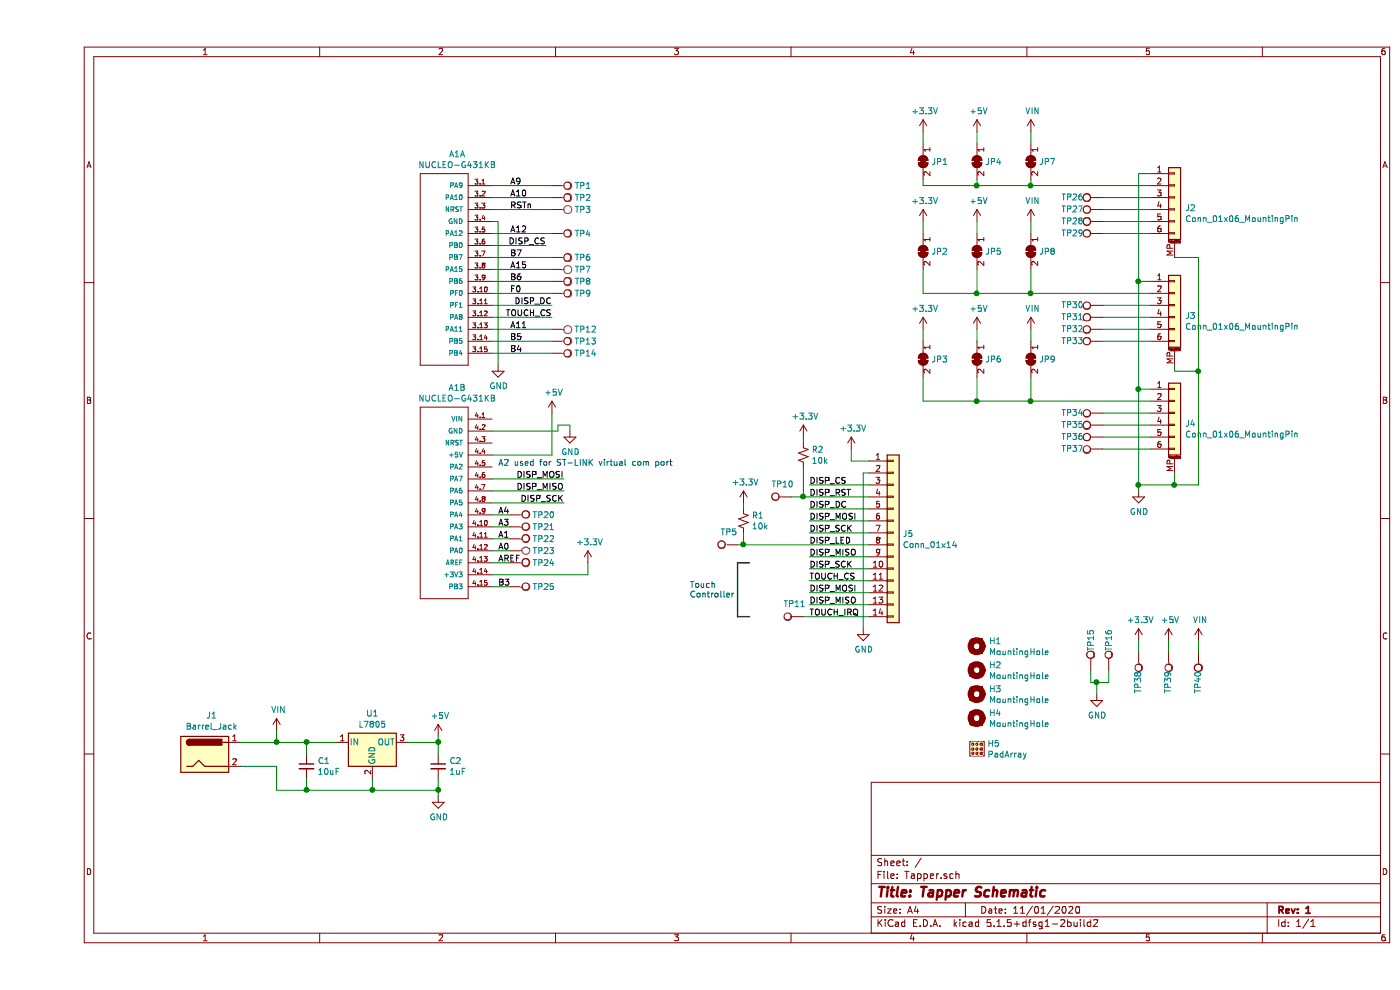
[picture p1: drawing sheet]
EESchema Schematic File Version 4
EELAYER 30 0
EELAYER END
$Descr A4 11693 8268
encoding utf-8
Sheet 1 1
Title "Tapper Schematic"
Date "11/01/2020"
Rev "1"
Comp ""
Comment1 ""
Comment2 ""
Comment3 ""
Comment4 ""
$EndDescr
$Comp
L Regulator_Linear:L7805 U1
U 1 1
P 2800 6200
F 0 "U1" H 2800 6442 50  0000 C CNN
F 1 "L7805" H 2800 6351 50  0000 C CNN
F 2 "Package_TO_SOT_SMD:TO-263-2" H 2825 6050 50  0001 L CIN
F 3 "http://www.st.com/content/ccc/resource/technical/document/datasheet/41/4f/b3/b0/12/d4/47/88/CD00000444.pdf/files/CD00000444.pdf/jcr:content/translations/en.CD00000444.pdf" H 2800 6150 50  0001 C CNN
F 4 "L7805ABD2T-TR" H 2800 6200 50  0001 C CNN "Mfg Part Number"
	1    2800 6200
	1    0    0    -1  
$EndComp
$Comp
L Connector:Barrel_Jack J1
U 1 1
P 1400 6300
F 0 "J1" H 1457 6625 50  0000 C CNN
F 1 "Barrel_Jack" H 1457 6534 50  0000 C CNN
F 2 "Connector_BarrelJack:BarrelJack_Horizontal" H 1450 6260 50  0001 C CNN
F 3 "~" H 1450 6260 50  0001 C CNN
	1    1400 6300
	1    0    0    -1  
$EndComp
$Comp
L TapperComponents:NUCLEO-G431KB A1
U 1 1
P 3400 2250
F 0 "A1" H 3508 3215 50  0000 C CNN
F 1 "NUCLEO-G431KB" H 3508 3124 50  0000 C CNN
F 2 "TapperFootprints:MODULE_NUCLEO-32" H 3400 2250 50  0001 L BNN
F 3 "Manufacturer rEcommendation" H 3400 2250 50  0001 L BNN
F 4 "ST Microelectronics" H 3400 2250 50  0001 L BNN "Field4"
F 5 "3" H 3400 2250 50  0001 L BNN "Field5"
	1    3400 2250
	1    0    0    -1  
$EndComp
$Comp
L TapperComponents:NUCLEO-G431KB A1
U 2 1
P 3400 4200
F 0 "A1" H 3508 5165 50  0000 C CNN
F 1 "NUCLEO-G431KB" H 3508 5074 50  0000 C CNN
F 2 "TapperFootprints:MODULE_NUCLEO-32" H 3400 4200 50  0001 L BNN
F 3 "Manufacturer rEcommendation" H 3400 4200 50  0001 L BNN
F 4 "ST Microelectronics" H 3400 4200 50  0001 L BNN "Field4"
F 5 "3" H 3400 4200 50  0001 L BNN "Field5"
	2    3400 4200
	1    0    0    -1  
$EndComp
$Comp
L Mechanical:MountingHole H1
U 1 1
P 7850 5400
F 0 "H1" H 7950 5446 50  0000 L CNN
F 1 "MountingHole" H 7950 5355 50  0000 L CNN
F 2 "TapperFootprints:SpacerPad" H 7850 5400 50  0001 C CNN
F 3 "~" H 7850 5400 50  0001 C CNN
	1    7850 5400
	1    0    0    -1  
$EndComp
$Comp
L Mechanical:MountingHole H2
U 1 1
P 7850 5600
F 0 "H2" H 7950 5646 50  0000 L CNN
F 1 "MountingHole" H 7950 5555 50  0000 L CNN
F 2 "TapperFootprints:SpacerPad" H 7850 5600 50  0001 C CNN
F 3 "~" H 7850 5600 50  0001 C CNN
	1    7850 5600
	1    0    0    -1  
$EndComp
$Comp
L Mechanical:MountingHole H3
U 1 1
P 7850 5800
F 0 "H3" H 7950 5846 50  0000 L CNN
F 1 "MountingHole" H 7950 5755 50  0000 L CNN
F 2 "TapperFootprints:SpacerPad" H 7850 5800 50  0001 C CNN
F 3 "~" H 7850 5800 50  0001 C CNN
	1    7850 5800
	1    0    0    -1  
$EndComp
$Comp
L Mechanical:MountingHole H4
U 1 1
P 7850 6000
F 0 "H4" H 7950 6046 50  0000 L CNN
F 1 "MountingHole" H 7950 5955 50  0000 L CNN
F 2 "TapperFootprints:SpacerPad" H 7850 6000 50  0001 C CNN
F 3 "~" H 7850 6000 50  0001 C CNN
	1    7850 6000
	1    0    0    -1  
$EndComp
$Comp
L Connector_Generic_MountingPin:Conn_01x06_MountingPin J2
U 1 1
P 9500 1650
F 0 "J2" H 9588 1564 50  0000 L CNN
F 1 "Conn_01x06_MountingPin" H 9588 1473 50  0000 L CNN
F 2 "Connector_JST:JST_PH_S6B-PH-SM4-TB_1x06-1MP_P2.00mm_Horizontal" H 9500 1650 50  0001 C CNN
F 3 "~" H 9500 1650 50  0001 C CNN
	1    9500 1650
	1    0    0    -1  
$EndComp
$Comp
L Connector_Generic_MountingPin:Conn_01x06_MountingPin J3
U 1 1
P 9500 2550
F 0 "J3" H 9588 2464 50  0000 L CNN
F 1 "Conn_01x06_MountingPin" H 9588 2373 50  0000 L CNN
F 2 "Connector_JST:JST_PH_S6B-PH-SM4-TB_1x06-1MP_P2.00mm_Horizontal" H 9500 2550 50  0001 C CNN
F 3 "~" H 9500 2550 50  0001 C CNN
	1    9500 2550
	1    0    0    -1  
$EndComp
$Comp
L Connector_Generic_MountingPin:Conn_01x06_MountingPin J4
U 1 1
P 9500 3450
F 0 "J4" H 9588 3364 50  0000 L CNN
F 1 "Conn_01x06_MountingPin" H 9588 3273 50  0000 L CNN
F 2 "Connector_JST:JST_PH_S6B-PH-SM4-TB_1x06-1MP_P2.00mm_Horizontal" H 9500 3450 50  0001 C CNN
F 3 "~" H 9500 3450 50  0001 C CNN
	1    9500 3450
	1    0    0    -1  
$EndComp
$Comp
L Device:C_Small C2
U 1 1
P 3350 6400
F 0 "C2" H 3442 6446 50  0000 L CNN
F 1 "1uF" H 3442 6355 50  0000 L CNN
F 2 "Capacitor_SMD:C_0805_2012Metric_Pad1.15x1.40mm_HandSolder" H 3350 6400 50  0001 C CNN
F 3 "~" H 3350 6400 50  0001 C CNN
F 4 "CL21B105KAFNNNG" H 3350 6400 50  0001 C CNN "Mfg Part Number"
	1    3350 6400
	1    0    0    -1  
$EndComp
$Comp
L Device:C_Small C1
U 1 1
P 2250 6400
F 0 "C1" H 2342 6446 50  0000 L CNN
F 1 "10uF" H 2342 6355 50  0000 L CNN
F 2 "Capacitor_SMD:C_1206_3216Metric_Pad1.42x1.75mm_HandSolder" H 2250 6400 50  0001 C CNN
F 3 "~" H 2250 6400 50  0001 C CNN
F 4 "CL31A106KBHNNNE" H 2250 6400 50  0001 C CNN "Mfg Part Number"
	1    2250 6400
	1    0    0    -1  
$EndComp
$Comp
L Connector:TestPoint TP1
U 1 1
P 4300 1550
F 0 "TP1" V 4300 1738 50  0000 L CNN
F 1 "TP" V 4345 1738 50  0001 L CNN
F 2 "TapperFootprints:SolderPoint" H 4500 1550 50  0001 C CNN
F 3 "~" H 4500 1550 50  0001 C CNN
	1    4300 1550
	0    1    1    0   
$EndComp
$Comp
L Connector:TestPoint TP2
U 1 1
P 4300 1650
F 0 "TP2" V 4300 1838 50  0000 L CNN
F 1 "TP" V 4345 1838 50  0001 L CNN
F 2 "TapperFootprints:SolderPoint" H 4500 1650 50  0001 C CNN
F 3 "~" H 4500 1650 50  0001 C CNN
	1    4300 1650
	0    1    1    0   
$EndComp
$Comp
L Connector:TestPoint TP4
U 1 1
P 4300 1950
F 0 "TP4" V 4300 2138 50  0000 L CNN
F 1 "TP" V 4345 2138 50  0001 L CNN
F 2 "TapperFootprints:SolderPoint" H 4500 1950 50  0001 C CNN
F 3 "~" H 4500 1950 50  0001 C CNN
	1    4300 1950
	0    1    1    0   
$EndComp
$Comp
L Connector:TestPoint TP3
U 1 1
P 4300 1750
F 0 "TP3" V 4300 1938 50  0000 L CNN
F 1 "TP" V 4345 1938 50  0001 L CNN
F 2 "TapperFootprints:SolderPoint" H 4500 1750 50  0001 C CNN
F 3 "~" H 4500 1750 50  0001 C CNN
	1    4300 1750
	0    1    1    0   
$EndComp
$Comp
L Connector:TestPoint TP6
U 1 1
P 4300 2150
F 0 "TP6" V 4300 2338 50  0000 L CNN
F 1 "TP" V 4345 2338 50  0001 L CNN
F 2 "TapperFootprints:SolderPoint" H 4500 2150 50  0001 C CNN
F 3 "~" H 4500 2150 50  0001 C CNN
	1    4300 2150
	0    1    1    0   
$EndComp
$Comp
L Connector:TestPoint TP7
U 1 1
P 4300 2250
F 0 "TP7" V 4300 2438 50  0000 L CNN
F 1 "TP" V 4345 2438 50  0001 L CNN
F 2 "TapperFootprints:SolderPoint" H 4500 2250 50  0001 C CNN
F 3 "~" H 4500 2250 50  0001 C CNN
	1    4300 2250
	0    1    1    0   
$EndComp
$Comp
L Connector:TestPoint TP8
U 1 1
P 4300 2350
F 0 "TP8" V 4300 2538 50  0000 L CNN
F 1 "TP" V 4345 2538 50  0001 L CNN
F 2 "TapperFootprints:SolderPoint" H 4500 2350 50  0001 C CNN
F 3 "~" H 4500 2350 50  0001 C CNN
	1    4300 2350
	0    1    1    0   
$EndComp
$Comp
L Connector:TestPoint TP9
U 1 1
P 4300 2450
F 0 "TP9" V 4300 2638 50  0000 L CNN
F 1 "TP" V 4345 2638 50  0001 L CNN
F 2 "TapperFootprints:SolderPoint" H 4500 2450 50  0001 C CNN
F 3 "~" H 4500 2450 50  0001 C CNN
	1    4300 2450
	0    1    1    0   
$EndComp
$Comp
L Connector:TestPoint TP12
U 1 1
P 4300 2750
F 0 "TP12" V 4300 2938 50  0000 L CNN
F 1 "TP" V 4345 2938 50  0001 L CNN
F 2 "TapperFootprints:SolderPoint" H 4500 2750 50  0001 C CNN
F 3 "~" H 4500 2750 50  0001 C CNN
	1    4300 2750
	0    1    1    0   
$EndComp
$Comp
L Connector:TestPoint TP13
U 1 1
P 4300 2850
F 0 "TP13" V 4300 3038 50  0000 L CNN
F 1 "TP" V 4345 3038 50  0001 L CNN
F 2 "TapperFootprints:SolderPoint" H 4500 2850 50  0001 C CNN
F 3 "~" H 4500 2850 50  0001 C CNN
	1    4300 2850
	0    1    1    0   
$EndComp
$Comp
L Connector:TestPoint TP14
U 1 1
P 4300 2950
F 0 "TP14" V 4300 3138 50  0000 L CNN
F 1 "TP" V 4345 3138 50  0001 L CNN
F 2 "TapperFootprints:SolderPoint" H 4500 2950 50  0001 C CNN
F 3 "~" H 4500 2950 50  0001 C CNN
	1    4300 2950
	0    1    1    0   
$EndComp
$Comp
L Connector:TestPoint TP20
U 1 1
P 3950 4300
F 0 "TP20" V 3950 4488 50  0000 L CNN
F 1 "TP" V 3995 4488 50  0001 L CNN
F 2 "TapperFootprints:SolderPoint" H 4150 4300 50  0001 C CNN
F 3 "~" H 4150 4300 50  0001 C CNN
	1    3950 4300
	0    1    1    0   
$EndComp
$Comp
L Connector:TestPoint TP21
U 1 1
P 3950 4400
F 0 "TP21" V 3950 4588 50  0000 L CNN
F 1 "TP" V 3995 4588 50  0001 L CNN
F 2 "TapperFootprints:SolderPoint" H 4150 4400 50  0001 C CNN
F 3 "~" H 4150 4400 50  0001 C CNN
	1    3950 4400
	0    1    1    0   
$EndComp
$Comp
L Connector:TestPoint TP22
U 1 1
P 3950 4500
F 0 "TP22" V 3950 4688 50  0000 L CNN
F 1 "TP" V 3995 4688 50  0001 L CNN
F 2 "TapperFootprints:SolderPoint" H 4150 4500 50  0001 C CNN
F 3 "~" H 4150 4500 50  0001 C CNN
	1    3950 4500
	0    1    1    0   
$EndComp
$Comp
L Connector:TestPoint TP23
U 1 1
P 3950 4600
F 0 "TP23" V 3950 4788 50  0000 L CNN
F 1 "TP" V 3995 4788 50  0001 L CNN
F 2 "TapperFootprints:SolderPoint" H 4150 4600 50  0001 C CNN
F 3 "~" H 4150 4600 50  0001 C CNN
	1    3950 4600
	0    1    1    0   
$EndComp
$Comp
L Connector:TestPoint TP24
U 1 1
P 3950 4700
F 0 "TP24" V 3950 4888 50  0000 L CNN
F 1 "TP" V 3995 4888 50  0001 L CNN
F 2 "TapperFootprints:SolderPoint" H 4150 4700 50  0001 C CNN
F 3 "~" H 4150 4700 50  0001 C CNN
	1    3950 4700
	0    1    1    0   
$EndComp
$Comp
L Connector:TestPoint TP25
U 1 1
P 3950 4900
F 0 "TP25" V 3950 5088 50  0000 L CNN
F 1 "TP" V 3995 5088 50  0001 L CNN
F 2 "TapperFootprints:SolderPoint" H 4150 4900 50  0001 C CNN
F 3 "~" H 4150 4900 50  0001 C CNN
	1    3950 4900
	0    1    1    0   
$EndComp
Wire Wire Line
	3800 1550 4300 1550
Wire Wire Line
	4300 1650 3800 1650
Wire Wire Line
	3800 1750 4300 1750
Wire Wire Line
	4300 1950 3800 1950
Wire Wire Line
	4300 2150 3800 2150
Wire Wire Line
	3800 2250 4300 2250
Wire Wire Line
	3800 2450 4300 2450
Wire Wire Line
	3800 2350 4300 2350
Wire Wire Line
	3800 2650 4300 2650
Wire Wire Line
	3800 2750 4300 2750
Wire Wire Line
	3800 2850 4300 2850
Wire Wire Line
	3800 2950 4300 2950
Wire Wire Line
	3800 4300 3950 4300
Wire Wire Line
	3950 4400 3800 4400
Wire Wire Line
	3800 4500 3950 4500
Wire Wire Line
	3950 4600 3800 4600
Wire Wire Line
	3800 4700 3950 4700
Wire Wire Line
	3800 4900 3950 4900
Wire Wire Line
	9300 1450 9200 1450
Wire Wire Line
	9200 1450 9200 2350
Wire Wire Line
	9300 3250 9200 3250
Connection ~ 9200 3250
Connection ~ 9200 2350
Wire Wire Line
	9200 2350 9200 3250
$Comp
L Connector:TestPoint TP26
U 1 1
P 8900 1650
F 0 "TP26" V 8900 1900 50  0000 C CNN
F 1 "TP" V 8945 1838 50  0001 L CNN
F 2 "TapperFootprints:SolderPoint" H 9100 1650 50  0001 C CNN
F 3 "~" H 9100 1650 50  0001 C CNN
	1    8900 1650
	0    -1   -1   0   
$EndComp
$Comp
L Connector:TestPoint TP27
U 1 1
P 8900 1750
F 0 "TP27" V 8900 2000 50  0000 C CNN
F 1 "TP" V 8945 1938 50  0001 L CNN
F 2 "TapperFootprints:SolderPoint" H 9100 1750 50  0001 C CNN
F 3 "~" H 9100 1750 50  0001 C CNN
	1    8900 1750
	0    -1   -1   0   
$EndComp
$Comp
L Connector:TestPoint TP28
U 1 1
P 8900 1850
F 0 "TP28" V 8900 2100 50  0000 C CNN
F 1 "TP" V 8945 2038 50  0001 L CNN
F 2 "TapperFootprints:SolderPoint" H 9100 1850 50  0001 C CNN
F 3 "~" H 9100 1850 50  0001 C CNN
	1    8900 1850
	0    -1   -1   0   
$EndComp
$Comp
L Connector:TestPoint TP29
U 1 1
P 8900 1950
F 0 "TP29" V 8900 2200 50  0000 C CNN
F 1 "TP" V 8945 2138 50  0001 L CNN
F 2 "TapperFootprints:SolderPoint" H 9100 1950 50  0001 C CNN
F 3 "~" H 9100 1950 50  0001 C CNN
	1    8900 1950
	0    -1   -1   0   
$EndComp
$Comp
L Connector:TestPoint TP30
U 1 1
P 8900 2550
F 0 "TP30" V 8900 2800 50  0000 C CNN
F 1 "TP" V 8945 2738 50  0001 L CNN
F 2 "TapperFootprints:SolderPoint" H 9100 2550 50  0001 C CNN
F 3 "~" H 9100 2550 50  0001 C CNN
	1    8900 2550
	0    -1   -1   0   
$EndComp
$Comp
L Connector:TestPoint TP31
U 1 1
P 8900 2650
F 0 "TP31" V 8900 2900 50  0000 C CNN
F 1 "TP" V 8945 2838 50  0001 L CNN
F 2 "TapperFootprints:SolderPoint" H 9100 2650 50  0001 C CNN
F 3 "~" H 9100 2650 50  0001 C CNN
	1    8900 2650
	0    -1   -1   0   
$EndComp
$Comp
L Connector:TestPoint TP32
U 1 1
P 8900 2750
F 0 "TP32" V 8900 3000 50  0000 C CNN
F 1 "TP" V 8945 2938 50  0001 L CNN
F 2 "TapperFootprints:SolderPoint" H 9100 2750 50  0001 C CNN
F 3 "~" H 9100 2750 50  0001 C CNN
	1    8900 2750
	0    -1   -1   0   
$EndComp
$Comp
L Connector:TestPoint TP33
U 1 1
P 8900 2850
F 0 "TP33" V 8900 3100 50  0000 C CNN
F 1 "TP" V 8945 3038 50  0001 L CNN
F 2 "TapperFootprints:SolderPoint" H 9100 2850 50  0001 C CNN
F 3 "~" H 9100 2850 50  0001 C CNN
	1    8900 2850
	0    -1   -1   0   
$EndComp
$Comp
L Connector:TestPoint TP34
U 1 1
P 8900 3450
F 0 "TP34" V 8900 3700 50  0000 C CNN
F 1 "TP" V 8945 3638 50  0001 L CNN
F 2 "TapperFootprints:SolderPoint" H 9100 3450 50  0001 C CNN
F 3 "~" H 9100 3450 50  0001 C CNN
	1    8900 3450
	0    -1   -1   0   
$EndComp
$Comp
L Connector:TestPoint TP35
U 1 1
P 8900 3550
F 0 "TP35" V 8900 3800 50  0000 C CNN
F 1 "TP" V 8945 3738 50  0001 L CNN
F 2 "TapperFootprints:SolderPoint" H 9100 3550 50  0001 C CNN
F 3 "~" H 9100 3550 50  0001 C CNN
	1    8900 3550
	0    -1   -1   0   
$EndComp
$Comp
L Connector:TestPoint TP36
U 1 1
P 8900 3650
F 0 "TP36" V 8900 3900 50  0000 C CNN
F 1 "TP" V 8945 3838 50  0001 L CNN
F 2 "TapperFootprints:SolderPoint" H 9100 3650 50  0001 C CNN
F 3 "~" H 9100 3650 50  0001 C CNN
	1    8900 3650
	0    -1   -1   0   
$EndComp
$Comp
L Connector:TestPoint TP37
U 1 1
P 8900 3750
F 0 "TP37" V 8900 4000 50  0000 C CNN
F 1 "TP" V 8945 3938 50  0001 L CNN
F 2 "TapperFootprints:SolderPoint" H 9100 3750 50  0001 C CNN
F 3 "~" H 9100 3750 50  0001 C CNN
	1    8900 3750
	0    -1   -1   0   
$EndComp
Wire Wire Line
	9300 3450 8900 3450
Wire Wire Line
	8900 3550 9300 3550
Wire Wire Line
	9300 3650 8900 3650
Wire Wire Line
	8900 3750 9300 3750
Wire Wire Line
	9300 2850 8900 2850
Wire Wire Line
	8900 2750 9300 2750
Wire Wire Line
	9300 2650 8900 2650
Wire Wire Line
	8900 2550 9300 2550
Wire Wire Line
	9300 1950 8900 1950
Wire Wire Line
	8900 1850 9300 1850
Wire Wire Line
	9300 1750 8900 1750
Wire Wire Line
	8900 1650 9300 1650
$Comp
L TapperComponents:PadArray H5
U 1 1
P 7850 6300
F 0 "H5" H 7938 6391 50  0000 L CNN
F 1 "PadArray" H 7938 6300 50  0000 L CNN
F 2 "TapperFootprints:ProtoArray_10x10_2.54mm" H 7850 6300 50  0001 C CNN
F 3 "" H 7850 6300 50  0001 C CNN
	1    7850 6300
	1    0    0    -1  
$EndComp
Text Label 3950 1550 0    50   ~ 0
A9
Text Label 3950 1650 0    50   ~ 0
A10
Text Label 3950 1750 0    50   ~ 0
RSTn
Text Label 3950 1950 0    50   ~ 0
A12
Text Label 3950 2150 0    50   ~ 0
B7
Text Label 3950 2250 0    50   ~ 0
A15
Text Label 3950 2350 0    50   ~ 0
B6
Text Label 3950 2450 0    50   ~ 0
F0
Text Label 3950 2750 0    50   ~ 0
A11
Text Label 3950 2850 0    50   ~ 0
B5
Text Label 3950 2950 0    50   ~ 0
B4
Text Notes 3850 3900 0    50   ~ 0
A2 used for ST-LINK virtual com port
Text Label 3850 4300 0    50   ~ 0
A4
Text Label 3850 4400 0    50   ~ 0
A3
Text Label 3850 4500 0    50   ~ 0
A1
Text Label 3850 4600 0    50   ~ 0
A0
Text Label 3850 4700 0    50   ~ 0
AREF
Text Label 3850 4900 0    50   ~ 0
B3
$Comp
L Connector:TestPoint TP15
U 1 1
P 8800 5600
F 0 "TP15" V 8800 5850 50  0000 C CNN
F 1 "TP" V 8845 5788 50  0001 L CNN
F 2 "TapperFootprints:SolderPoint" H 9000 5600 50  0001 C CNN
F 3 "~" H 9000 5600 50  0001 C CNN
	1    8800 5600
	1    0    0    -1  
$EndComp
$Comp
L Connector:TestPoint TP16
U 1 1
P 8950 5600
F 0 "TP16" V 8950 5850 50  0000 C CNN
F 1 "TP" V 8995 5788 50  0001 L CNN
F 2 "TapperFootprints:SolderPoint" H 9150 5600 50  0001 C CNN
F 3 "~" H 9150 5600 50  0001 C CNN
	1    8950 5600
	1    0    0    -1  
$EndComp
$Comp
L Connector:TestPoint TP38
U 1 1
P 9200 5450
F 0 "TP38" V 9200 5700 50  0000 C CNN
F 1 "TP" V 9245 5638 50  0001 L CNN
F 2 "TapperFootprints:SolderPoint" H 9400 5450 50  0001 C CNN
F 3 "~" H 9400 5450 50  0001 C CNN
	1    9200 5450
	-1   0    0    1   
$EndComp
$Comp
L Connector:TestPoint TP39
U 1 1
P 9450 5450
F 0 "TP39" V 9450 5700 50  0000 C CNN
F 1 "TP" V 9495 5638 50  0001 L CNN
F 2 "TapperFootprints:SolderPoint" H 9650 5450 50  0001 C CNN
F 3 "~" H 9650 5450 50  0001 C CNN
	1    9450 5450
	-1   0    0    1   
$EndComp
$Comp
L Connector:TestPoint TP40
U 1 1
P 9700 5450
F 0 "TP40" V 9700 5700 50  0000 C CNN
F 1 "TP" V 9745 5638 50  0001 L CNN
F 2 "TapperFootprints:SolderPoint" H 9900 5450 50  0001 C CNN
F 3 "~" H 9900 5450 50  0001 C CNN
	1    9700 5450
	-1   0    0    1   
$EndComp
$Comp
L power:GND #PWR0101
U 1 1
P 3350 6650
F 0 "#PWR0101" H 3350 6400 50  0001 C CNN
F 1 "GND" H 3355 6477 50  0000 C CNN
F 2 "" H 3350 6650 50  0001 C CNN
F 3 "" H 3350 6650 50  0001 C CNN
	1    3350 6650
	1    0    0    -1  
$EndComp
$Comp
L power:GND #PWR0102
U 1 1
P 4450 3600
F 0 "#PWR0102" H 4450 3350 50  0001 C CNN
F 1 "GND" H 4455 3427 50  0000 C CNN
F 2 "" H 4450 3600 50  0001 C CNN
F 3 "" H 4450 3600 50  0001 C CNN
	1    4450 3600
	1    0    0    -1  
$EndComp
Wire Wire Line
	4450 3600 4450 3550
Wire Wire Line
	4450 3550 4350 3550
Wire Wire Line
	4350 3550 4350 3600
Wire Wire Line
	4350 3600 3800 3600
$Comp
L power:+5V #PWR0104
U 1 1
P 4300 3450
F 0 "#PWR0104" H 4300 3300 50  0001 C CNN
F 1 "+5V" H 4315 3623 50  0000 C CNN
F 2 "" H 4300 3450 50  0001 C CNN
F 3 "" H 4300 3450 50  0001 C CNN
	1    4300 3450
	1    0    0    -1  
$EndComp
Wire Wire Line
	3800 3800 4300 3800
Wire Wire Line
	4300 3800 4300 3450
$Comp
L power:+3.3V #PWR0105
U 1 1
P 4600 4700
F 0 "#PWR0105" H 4600 4550 50  0001 C CNN
F 1 "+3.3V" H 4615 4873 50  0000 C CNN
F 2 "" H 4600 4700 50  0001 C CNN
F 3 "" H 4600 4700 50  0001 C CNN
	1    4600 4700
	1    0    0    -1  
$EndComp
Wire Wire Line
	4600 4700 4600 4800
Wire Wire Line
	4600 4800 3800 4800
$Comp
L power:+3.3V #PWR0106
U 1 1
P 9200 5350
F 0 "#PWR0106" H 9200 5200 50  0001 C CNN
F 1 "+3.3V" H 9215 5523 50  0000 C CNN
F 2 "" H 9200 5350 50  0001 C CNN
F 3 "" H 9200 5350 50  0001 C CNN
	1    9200 5350
	1    0    0    -1  
$EndComp
$Comp
L power:+5V #PWR0107
U 1 1
P 9450 5350
F 0 "#PWR0107" H 9450 5200 50  0001 C CNN
F 1 "+5V" H 9465 5523 50  0000 C CNN
F 2 "" H 9450 5350 50  0001 C CNN
F 3 "" H 9450 5350 50  0001 C CNN
	1    9450 5350
	1    0    0    -1  
$EndComp
$Comp
L TapperComponents:VIN #PWR0108
U 1 1
P 9700 5350
F 0 "#PWR0108" H 9700 5200 50  0001 C CNN
F 1 "VIN" H 9715 5523 50  0000 C CNN
F 2 "" H 9700 5350 50  0001 C CNN
F 3 "" H 9700 5350 50  0001 C CNN
	1    9700 5350
	1    0    0    -1  
$EndComp
$Comp
L power:GND #PWR0109
U 1 1
P 3850 3050
F 0 "#PWR0109" H 3850 2800 50  0001 C CNN
F 1 "GND" H 3855 2877 50  0000 C CNN
F 2 "" H 3850 3050 50  0001 C CNN
F 3 "" H 3850 3050 50  0001 C CNN
	1    3850 3050
	1    0    0    -1  
$EndComp
Wire Wire Line
	9200 5350 9200 5450
Wire Wire Line
	9450 5350 9450 5450
Wire Wire Line
	9700 5350 9700 5450
Wire Wire Line
	8800 5600 8800 5700
Wire Wire Line
	8800 5700 8850 5700
Wire Wire Line
	8950 5700 8950 5600
$Comp
L power:GND #PWR0110
U 1 1
P 8850 5800
F 0 "#PWR0110" H 8850 5550 50  0001 C CNN
F 1 "GND" H 8855 5627 50  0000 C CNN
F 2 "" H 8850 5800 50  0001 C CNN
F 3 "" H 8850 5800 50  0001 C CNN
	1    8850 5800
	1    0    0    -1  
$EndComp
Wire Wire Line
	8850 5800 8850 5700
Connection ~ 8850 5700
Wire Wire Line
	8850 5700 8950 5700
$Comp
L power:GND #PWR0111
U 1 1
P 9200 4100
F 0 "#PWR0111" H 9200 3850 50  0001 C CNN
F 1 "GND" H 9205 3927 50  0000 C CNN
F 2 "" H 9200 4100 50  0001 C CNN
F 3 "" H 9200 4100 50  0001 C CNN
	1    9200 4100
	1    0    0    -1  
$EndComp
Wire Wire Line
	9500 2150 9700 2150
Wire Wire Line
	9700 2150 9700 3100
Wire Wire Line
	9200 3250 9200 4050
Wire Wire Line
	9200 4050 9500 4050
Connection ~ 9200 4050
Wire Wire Line
	9200 4050 9200 4100
Wire Wire Line
	9500 3950 9500 4050
Connection ~ 9500 4050
Wire Wire Line
	9500 4050 9700 4050
Wire Wire Line
	9500 3050 9500 3100
Wire Wire Line
	9500 3100 9700 3100
Connection ~ 9700 3100
Wire Wire Line
	9700 3100 9700 4050
$Comp
L Jumper:SolderJumper_2_Bridged JP8
U 1 1
P 8300 2100
F 0 "JP8" V 8300 2168 50  0000 L CNN
F 1 "SolderJumper_2_Bridged" V 8345 2168 50  0001 L CNN
F 2 "Jumper:SolderJumper-2_P1.3mm_Open_TrianglePad1.0x1.5mm" H 8300 2100 50  0001 C CNN
F 3 "~" H 8300 2100 50  0001 C CNN
	1    8300 2100
	0    1    1    0   
$EndComp
$Comp
L Jumper:SolderJumper_2_Bridged JP5
U 1 1
P 7850 2100
F 0 "JP5" V 7850 2168 50  0000 L CNN
F 1 "SolderJumper_2_Bridged" V 7895 2168 50  0001 L CNN
F 2 "Jumper:SolderJumper-2_P1.3mm_Open_TrianglePad1.0x1.5mm" H 7850 2100 50  0001 C CNN
F 3 "~" H 7850 2100 50  0001 C CNN
	1    7850 2100
	0    1    1    0   
$EndComp
$Comp
L Jumper:SolderJumper_2_Bridged JP2
U 1 1
P 7400 2100
F 0 "JP2" V 7400 2168 50  0000 L CNN
F 1 "SolderJumper_2_Bridged" V 7445 2168 50  0001 L CNN
F 2 "Jumper:SolderJumper-2_P1.3mm_Open_TrianglePad1.0x1.5mm" H 7400 2100 50  0001 C CNN
F 3 "~" H 7400 2100 50  0001 C CNN
	1    7400 2100
	0    1    1    0   
$EndComp
$Comp
L TapperComponents:VIN #PWR0112
U 1 1
P 8300 1850
F 0 "#PWR0112" H 8300 1700 50  0001 C CNN
F 1 "VIN" H 8315 2023 50  0000 C CNN
F 2 "" H 8300 1850 50  0001 C CNN
F 3 "" H 8300 1850 50  0001 C CNN
	1    8300 1850
	1    0    0    -1  
$EndComp
$Comp
L power:+5V #PWR0113
U 1 1
P 7850 1850
F 0 "#PWR0113" H 7850 1700 50  0001 C CNN
F 1 "+5V" H 7865 2023 50  0000 C CNN
F 2 "" H 7850 1850 50  0001 C CNN
F 3 "" H 7850 1850 50  0001 C CNN
	1    7850 1850
	1    0    0    -1  
$EndComp
$Comp
L power:+3.3V #PWR0114
U 1 1
P 7400 1850
F 0 "#PWR0114" H 7400 1700 50  0001 C CNN
F 1 "+3.3V" H 7415 2023 50  0000 C CNN
F 2 "" H 7400 1850 50  0001 C CNN
F 3 "" H 7400 1850 50  0001 C CNN
	1    7400 1850
	1    0    0    -1  
$EndComp
Wire Wire Line
	7400 1850 7400 1950
Wire Wire Line
	7850 1850 7850 1950
Wire Wire Line
	8300 1850 8300 1950
$Comp
L Jumper:SolderJumper_2_Bridged JP9
U 1 1
P 8300 3000
F 0 "JP9" V 8300 3068 50  0000 L CNN
F 1 "SolderJumper_2_Bridged" V 8345 3068 50  0001 L CNN
F 2 "Jumper:SolderJumper-2_P1.3mm_Open_TrianglePad1.0x1.5mm" H 8300 3000 50  0001 C CNN
F 3 "~" H 8300 3000 50  0001 C CNN
	1    8300 3000
	0    1    1    0   
$EndComp
$Comp
L Jumper:SolderJumper_2_Bridged JP6
U 1 1
P 7850 3000
F 0 "JP6" V 7850 3068 50  0000 L CNN
F 1 "SolderJumper_2_Bridged" V 7895 3068 50  0001 L CNN
F 2 "Jumper:SolderJumper-2_P1.3mm_Open_TrianglePad1.0x1.5mm" H 7850 3000 50  0001 C CNN
F 3 "~" H 7850 3000 50  0001 C CNN
	1    7850 3000
	0    1    1    0   
$EndComp
$Comp
L Jumper:SolderJumper_2_Bridged JP3
U 1 1
P 7400 3000
F 0 "JP3" V 7400 3068 50  0000 L CNN
F 1 "SolderJumper_2_Bridged" V 7445 3068 50  0001 L CNN
F 2 "Jumper:SolderJumper-2_P1.3mm_Open_TrianglePad1.0x1.5mm" H 7400 3000 50  0001 C CNN
F 3 "~" H 7400 3000 50  0001 C CNN
	1    7400 3000
	0    1    1    0   
$EndComp
$Comp
L TapperComponents:VIN #PWR0115
U 1 1
P 8300 2750
F 0 "#PWR0115" H 8300 2600 50  0001 C CNN
F 1 "VIN" H 8315 2923 50  0000 C CNN
F 2 "" H 8300 2750 50  0001 C CNN
F 3 "" H 8300 2750 50  0001 C CNN
	1    8300 2750
	1    0    0    -1  
$EndComp
$Comp
L power:+5V #PWR0116
U 1 1
P 7850 2750
F 0 "#PWR0116" H 7850 2600 50  0001 C CNN
F 1 "+5V" H 7865 2923 50  0000 C CNN
F 2 "" H 7850 2750 50  0001 C CNN
F 3 "" H 7850 2750 50  0001 C CNN
	1    7850 2750
	1    0    0    -1  
$EndComp
$Comp
L power:+3.3V #PWR0117
U 1 1
P 7400 2750
F 0 "#PWR0117" H 7400 2600 50  0001 C CNN
F 1 "+3.3V" H 7415 2923 50  0000 C CNN
F 2 "" H 7400 2750 50  0001 C CNN
F 3 "" H 7400 2750 50  0001 C CNN
	1    7400 2750
	1    0    0    -1  
$EndComp
Wire Wire Line
	7400 2750 7400 2850
Wire Wire Line
	7850 2750 7850 2850
Wire Wire Line
	8300 2750 8300 2850
$Comp
L Jumper:SolderJumper_2_Bridged JP7
U 1 1
P 8300 1350
F 0 "JP7" V 8300 1418 50  0000 L CNN
F 1 "SolderJumper_2_Bridged" V 8345 1418 50  0001 L CNN
F 2 "Jumper:SolderJumper-2_P1.3mm_Open_TrianglePad1.0x1.5mm" H 8300 1350 50  0001 C CNN
F 3 "~" H 8300 1350 50  0001 C CNN
	1    8300 1350
	0    1    1    0   
$EndComp
$Comp
L Jumper:SolderJumper_2_Bridged JP4
U 1 1
P 7850 1350
F 0 "JP4" V 7850 1418 50  0000 L CNN
F 1 "SolderJumper_2_Bridged" V 7895 1418 50  0001 L CNN
F 2 "Jumper:SolderJumper-2_P1.3mm_Open_TrianglePad1.0x1.5mm" H 7850 1350 50  0001 C CNN
F 3 "~" H 7850 1350 50  0001 C CNN
	1    7850 1350
	0    1    1    0   
$EndComp
$Comp
L Jumper:SolderJumper_2_Bridged JP1
U 1 1
P 7400 1350
F 0 "JP1" V 7400 1418 50  0000 L CNN
F 1 "SolderJumper_2_Bridged" V 7445 1418 50  0001 L CNN
F 2 "Jumper:SolderJumper-2_P1.3mm_Open_TrianglePad1.0x1.5mm" H 7400 1350 50  0001 C CNN
F 3 "~" H 7400 1350 50  0001 C CNN
	1    7400 1350
	0    1    1    0   
$EndComp
$Comp
L TapperComponents:VIN #PWR0118
U 1 1
P 8300 1100
F 0 "#PWR0118" H 8300 950 50  0001 C CNN
F 1 "VIN" H 8315 1273 50  0000 C CNN
F 2 "" H 8300 1100 50  0001 C CNN
F 3 "" H 8300 1100 50  0001 C CNN
	1    8300 1100
	1    0    0    -1  
$EndComp
$Comp
L power:+5V #PWR0119
U 1 1
P 7850 1100
F 0 "#PWR0119" H 7850 950 50  0001 C CNN
F 1 "+5V" H 7865 1273 50  0000 C CNN
F 2 "" H 7850 1100 50  0001 C CNN
F 3 "" H 7850 1100 50  0001 C CNN
	1    7850 1100
	1    0    0    -1  
$EndComp
$Comp
L power:+3.3V #PWR0120
U 1 1
P 7400 1100
F 0 "#PWR0120" H 7400 950 50  0001 C CNN
F 1 "+3.3V" H 7415 1273 50  0000 C CNN
F 2 "" H 7400 1100 50  0001 C CNN
F 3 "" H 7400 1100 50  0001 C CNN
	1    7400 1100
	1    0    0    -1  
$EndComp
Wire Wire Line
	7400 1100 7400 1200
Wire Wire Line
	7850 1100 7850 1200
Wire Wire Line
	8300 1100 8300 1200
Wire Wire Line
	7400 1550 7400 1500
Wire Wire Line
	7400 1550 7850 1550
Wire Wire Line
	7850 1500 7850 1550
Connection ~ 7850 1550
Wire Wire Line
	7850 1550 8300 1550
Wire Wire Line
	8300 1500 8300 1550
Connection ~ 8300 1550
Wire Wire Line
	8300 1550 9300 1550
Wire Wire Line
	7400 2450 7850 2450
Wire Wire Line
	7400 2250 7400 2450
Wire Wire Line
	7850 2250 7850 2450
Connection ~ 7850 2450
Wire Wire Line
	7850 2450 8300 2450
Wire Wire Line
	8300 2250 8300 2450
Connection ~ 8300 2450
Wire Wire Line
	8300 2450 9300 2450
Wire Wire Line
	7400 3350 7850 3350
Wire Wire Line
	7400 3150 7400 3350
Wire Wire Line
	7850 3150 7850 3350
Connection ~ 7850 3350
Wire Wire Line
	7850 3350 8300 3350
Wire Wire Line
	8300 3150 8300 3350
Connection ~ 8300 3350
Wire Wire Line
	8300 3350 9300 3350
Wire Wire Line
	1700 6200 2000 6200
$Comp
L TapperComponents:VIN #PWR0121
U 1 1
P 2000 6100
F 0 "#PWR0121" H 2000 5950 50  0001 C CNN
F 1 "VIN" H 2015 6273 50  0000 C CNN
F 2 "" H 2000 6100 50  0001 C CNN
F 3 "" H 2000 6100 50  0001 C CNN
	1    2000 6100
	1    0    0    -1  
$EndComp
Wire Wire Line
	2000 6100 2000 6200
Connection ~ 2000 6200
Wire Wire Line
	2000 6200 2250 6200
Wire Wire Line
	2250 6300 2250 6200
Connection ~ 2250 6200
Wire Wire Line
	2250 6200 2500 6200
Wire Wire Line
	3100 6200 3350 6200
Wire Wire Line
	3350 6200 3350 6300
Wire Wire Line
	3350 6650 3350 6600
Wire Wire Line
	3350 6600 2800 6600
Wire Wire Line
	2800 6600 2800 6500
Connection ~ 3350 6600
Wire Wire Line
	3350 6600 3350 6500
Wire Wire Line
	2800 6600 2250 6600
Wire Wire Line
	2250 6600 2250 6500
Connection ~ 2800 6600
Wire Wire Line
	1700 6400 2000 6400
Wire Wire Line
	2000 6400 2000 6600
Wire Wire Line
	2000 6600 2250 6600
Connection ~ 2250 6600
$Comp
L power:+5V #PWR0122
U 1 1
P 3350 6150
F 0 "#PWR0122" H 3350 6000 50  0001 C CNN
F 1 "+5V" H 3365 6323 50  0000 C CNN
F 2 "" H 3350 6150 50  0001 C CNN
F 3 "" H 3350 6150 50  0001 C CNN
	1    3350 6150
	1    0    0    -1  
$EndComp
Wire Wire Line
	3350 6150 3350 6200
Connection ~ 3350 6200
Wire Wire Line
	9200 2350 9300 2350
$Comp
L Connector_Generic:Conn_01x14 J5
U 1 1
P 7150 4450
F 0 "J5" H 7230 4442 50  0000 L CNN
F 1 "Conn_01x14" H 7230 4351 50  0000 L CNN
F 2 "Connector_PinHeader_2.54mm:PinHeader_1x14_P2.54mm_Vertical" H 7150 4450 50  0001 C CNN
F 3 "~" H 7150 4450 50  0001 C CNN
	1    7150 4450
	1    0    0    -1  
$EndComp
$Comp
L power:+3.3V #PWR02
U 1 1
P 6800 3750
F 0 "#PWR02" H 6800 3600 50  0001 C CNN
F 1 "+3.3V" H 6815 3923 50  0000 C CNN
F 2 "" H 6800 3750 50  0001 C CNN
F 3 "" H 6800 3750 50  0001 C CNN
	1    6800 3750
	1    0    0    -1  
$EndComp
Wire Wire Line
	6800 3750 6800 3850
Wire Wire Line
	6800 3850 6950 3850
Wire Wire Line
	6950 3950 6900 3950
Wire Wire Line
	6900 3950 6900 5250
$Comp
L power:GND #PWR03
U 1 1
P 6900 5250
F 0 "#PWR03" H 6900 5000 50  0001 C CNN
F 1 "GND" H 6905 5077 50  0000 C CNN
F 2 "" H 6900 5250 50  0001 C CNN
F 3 "" H 6900 5250 50  0001 C CNN
	1    6900 5250
	1    0    0    -1  
$EndComp
Wire Wire Line
	6950 4050 6450 4050
Text Label 6450 4050 0    50   ~ 0
DISP_CS
Text Label 6450 4150 0    50   ~ 0
DISP_RST
Text Label 6450 4250 0    50   ~ 0
DISP_DC
Text Label 6450 4350 0    50   ~ 0
DISP_MOSI
Text Label 6450 4450 0    50   ~ 0
DISP_SCK
Text Label 6450 4550 0    50   ~ 0
DISP_LED
Text Label 6450 4650 0    50   ~ 0
DISP_MISO
Text Label 6450 4750 0    50   ~ 0
DISP_SCK
Text Label 6450 4850 0    50   ~ 0
TOUCH_CS
Text Label 6450 4950 0    50   ~ 0
DISP_MOSI
Text Label 6450 5050 0    50   ~ 0
DISP_MISO
Text Label 6450 5150 0    50   ~ 0
TOUCH_IRQ
Wire Wire Line
	6950 4250 6450 4250
Wire Wire Line
	6450 4350 6950 4350
Wire Wire Line
	6950 4450 6450 4450
Wire Wire Line
	6950 4650 6450 4650
Wire Wire Line
	6450 4750 6950 4750
Wire Wire Line
	6950 4850 6450 4850
Wire Wire Line
	6450 4950 6950 4950
Wire Wire Line
	6950 5050 6450 5050
Wire Bus Line
	5950 4700 5850 4700
Wire Bus Line
	5850 4700 5850 5150
Wire Bus Line
	5850 5150 5950 5150
Text Notes 5450 5000 0    50   ~ 0
Touch\nController
Text Label 4400 4200 2    50   ~ 0
DISP_SCK
Text Label 4400 4100 2    50   ~ 0
DISP_MISO
Text Label 4400 4000 2    50   ~ 0
DISP_MOSI
Wire Wire Line
	3800 4000 4400 4000
Wire Wire Line
	3800 4100 4400 4100
Wire Wire Line
	3800 4200 4400 4200
Text Label 4300 2550 2    50   ~ 0
DISP_DC
Wire Wire Line
	3800 2550 4300 2550
Text Label 4250 2050 2    50   ~ 0
DISP_CS
Wire Wire Line
	3800 2050 4250 2050
Wire Wire Line
	3850 3050 3850 1850
Wire Wire Line
	3850 1850 3800 1850
Text Label 4300 2650 2    50   ~ 0
TOUCH_CS
$Comp
L Connector:TestPoint TP11
U 1 1
P 6400 5150
F 0 "TP11" V 6503 5222 50  0000 C CNN
F 1 "TP" V 6445 5338 50  0001 L CNN
F 2 "TapperFootprints:SolderPoint" H 6600 5150 50  0001 C CNN
F 3 "~" H 6600 5150 50  0001 C CNN
	1    6400 5150
	0    -1   -1   0   
$EndComp
Wire Wire Line
	6400 5150 6950 5150
$Comp
L Connector:TestPoint TP5
U 1 1
P 5850 4550
F 0 "TP5" V 5953 4622 50  0000 C CNN
F 1 "TP" V 5895 4738 50  0001 L CNN
F 2 "TapperFootprints:SolderPoint" H 6050 4550 50  0001 C CNN
F 3 "~" H 6050 4550 50  0001 C CNN
	1    5850 4550
	0    -1   -1   0   
$EndComp
$Comp
L Device:R_Small_US R1
U 1 1
P 5900 4350
F 0 "R1" H 5968 4396 50  0000 L CNN
F 1 "10k" H 5968 4305 50  0000 L CNN
F 2 "Resistor_SMD:R_1206_3216Metric_Pad1.42x1.75mm_HandSolder" H 5900 4350 50  0001 C CNN
F 3 "~" H 5900 4350 50  0001 C CNN
	1    5900 4350
	1    0    0    -1  
$EndComp
Wire Wire Line
	5850 4550 5900 4550
Wire Wire Line
	5900 4450 5900 4550
Connection ~ 5900 4550
Wire Wire Line
	5900 4550 6950 4550
$Comp
L power:+3.3V #PWR01
U 1 1
P 5900 4200
F 0 "#PWR01" H 5900 4050 50  0001 C CNN
F 1 "+3.3V" H 5915 4373 50  0000 C CNN
F 2 "" H 5900 4200 50  0001 C CNN
F 3 "" H 5900 4200 50  0001 C CNN
	1    5900 4200
	1    0    0    -1  
$EndComp
Wire Wire Line
	5900 4200 5900 4250
$Comp
L Connector:TestPoint TP10
U 1 1
P 6300 4150
F 0 "TP10" V 6403 4222 50  0000 C CNN
F 1 "TP" V 6345 4338 50  0001 L CNN
F 2 "TapperFootprints:SolderPoint" H 6500 4150 50  0001 C CNN
F 3 "~" H 6500 4150 50  0001 C CNN
	1    6300 4150
	0    -1   -1   0   
$EndComp
Wire Wire Line
	6300 4150 6400 4150
$Comp
L Device:R_Small_US R2
U 1 1
P 6400 3800
F 0 "R2" H 6468 3846 50  0000 L CNN
F 1 "10k" H 6468 3755 50  0000 L CNN
F 2 "Resistor_SMD:R_1206_3216Metric_Pad1.42x1.75mm_HandSolder" H 6400 3800 50  0001 C CNN
F 3 "~" H 6400 3800 50  0001 C CNN
	1    6400 3800
	1    0    0    -1  
$EndComp
Wire Wire Line
	6400 3900 6400 4150
Connection ~ 6400 4150
Wire Wire Line
	6400 4150 6950 4150
$Comp
L power:+3.3V #PWR?
U 1 1
P 6400 3650
F 0 "#PWR?" H 6400 3500 50  0001 C CNN
F 1 "+3.3V" H 6415 3823 50  0000 C CNN
F 2 "" H 6400 3650 50  0001 C CNN
F 3 "" H 6400 3650 50  0001 C CNN
	1    6400 3650
	1    0    0    -1  
$EndComp
Wire Wire Line
	6400 3650 6400 3700
$EndSCHEMATC
